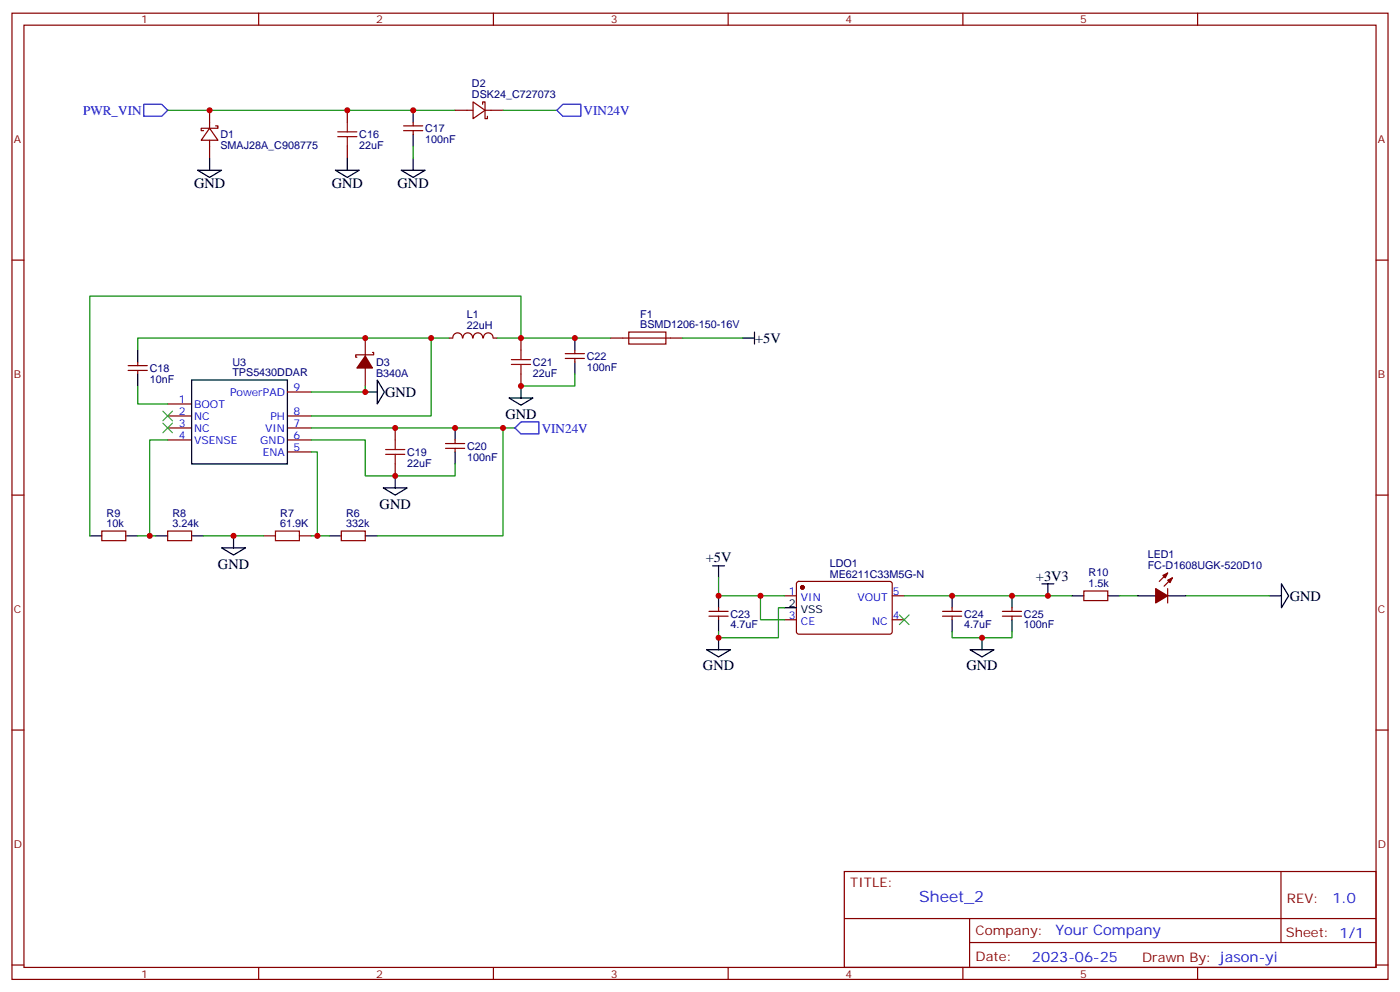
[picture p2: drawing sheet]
<svg xmlns="http://www.w3.org/2000/svg" width="412mm" height="292mm" viewBox="0 0 412 292" stroke-linecap="round" stroke-linejoin="round" font-family="sans-serif">
<g fill="none" stroke="#870000" stroke-width=".35">
<path d="M3.5 3.9h405.4v284.3h-405.4zM7.1 7.4h398.2v277.3h-398.2zM76.2 3.9v3.5M145.3 3.9v3.5M214.5 3.9v3.5M283.6 3.9v3.5M352.8 3.9v3.5M61.7 37.7l2.5 3.6h-4.9zM61.7 32.5v5.2M63.5 37h.7v.7h-4.9v.8h.7M102.3 32.5v3.5M118.9 37h5.6"/>
<path d="M118.9 38.5h5.6M121.7 36v1M121.7 38.5v1M134.1 32.5h5.2M139.3 30l3.6 2.5-3.6 2.4zM142.2 30.7v-.7h.7v4.9h.7v-.7M142.9 32.5h5.3M61.7 41.3v5.3M102.3 43v3.6M3.5 76.6h3.6M405.3 76.6h3.6M107.6 99.5v5.3"/>
<path d="M136.2 99.5a1.41 1.41 0 0 0-1.4-1.5 1.41 1.41 0 0 0-1.4 1.5h-1.1M136.4 99.5a1.41 1.41 0 0 1 1.4-1.5 1.41 1.41 0 0 1 1.4 1.5M139.4 99.5a1.41 1.41 0 0 1 1.4-1.5 1.41 1.41 0 0 1 1.4 1.5M142.4 99.5a1.41 1.41 0 0 1 1.4-1.5 1.41 1.41 0 0 1 1.4 1.5M145.3 99.5h1.1M153.5 99.5v3.5M179.9 99.5h21.2M185.2 97.7h10.9v3.5h-10.9zM37.7 109h5.7M37.7 107.6h5.7M40.6 106.5v1.1M40.6 109v1.1"/>
<path d="M49.4 118.9h7M84.7 115.4h7M107.6 108.3v5.3M109.7 103.7h.4v.7h-5.3v.7h.3M153.5 110.1v3.5M166.5 104.1h5.7M166.5 105.5h5.7M169.3 103v1.1M169.3 105.5v1M49.4 122.4h7M49.4 125.9h7M49.4 129.5h7"/>
<path d="M84.7 122.4h7M84.7 125.9h7M84.7 129.5h7M84.7 133h7M116.4 125.9v3.6M116.4 136.5v3.6M131.2 130.5h5.7M131.2 131.9h5.7M134.1 129.5v1M134.1 131.9v1.1M3.5 145.7h3.6M30 156.3h7v2.8h-7z"/>
<path d="M49.4 156.3h7v2.8h-7zM77.6 157.7h3.5M88.2 157.7h3.5M100.5 156.3h7.1v2.8h-7.1zM405.3 145.7h3.6M208.8 179.9h5.7M211.7 178.9v1M231.1 175.3h3.5M234.8 171.3l.5-.2 27.1 .1 .4 .6v14.4l-.7 .4h-27.1l-.4-.7v-14.1zM262.8 175.3h3.5M277.6 179.9h5.7M280.5 178.9v1"/>
<path d="M295.3 179.9h5.6M298.1 178.9v1M319.3 173.9h7v2.8h-7zM344 168.6l-2.5 2.5M344 173.2v4.2M345.4 170l-2.5 2.5M208.8 181.3h5.7M211.7 181.3v1.1M231.1 182.4h3.5M262.8 182.4h3.5M277.6 181.3h5.7M280.5 181.3v1.1"/>
<path d="M295.3 181.3h5.6M298.1 181.3v1.1M3.5 214.8h3.6M405.3 214.8h3.6M248.7 256.5h156.6v28.2h-156.6zM377.3 256.5v20.9M248.7 270.3h156.5M285.6 277.4h119.6M285.6 270.3v14.1M3.5 284h3.6M76.2 284.7v3.5M145.3 284.7v3.5"/>
<path d="M214.5 284.7v3.5M283.6 284.7v3.5M352.8 284.7v3.5M405.3 284h3.6"/>
</g>
<path d="M42.3 30.7h5.3l1.8 1.8-1.8 1.7h-5.3zM165.8 30.7h5.3v3.5h-5.3l-1.8-1.7zM151.7 125.9l1.8-1.7h5.2v3.5h-5.2z" fill="none" stroke="#00f" stroke-width=".35"/>
<g fill="none" stroke="#008700" stroke-width=".35">
<path d="M49.4 32.5h84.7M148.2 32.5h15.8M121.7 43v3.6M127 99.5v22.9h-35.3M132.3 99.5h-91.7v3.5M146.4 99.5h33.5M153.5 99.5v-12.4h-127v70.6M201.1 99.5h17.6M40.6 113.6v5.3h8.8M107.6 113.6v1.8h-15.9M169.3 110.1v3.5h-15.8M49.4 129.5h-5.3v28.2h1.8"/>
<path d="M91.7 129.5h15.9v10.6h26.5v-3.6M91.7 133h1.8v24.7M91.7 125.9h60M148.2 125.9v31.8h-37.1M40.6 157.7h3.5M60 157.7h17.6M91.7 157.7h5.3M211.7 170v5.3h19.4M224 175.3v7.1h7.1M231.1 178.9h-1.8v8.8h-17.6v-1.8M266.3 175.3h49.4M329.8 175.3h5.3"/>
<path d="M349.2 175.3h24.7M280.5 185.9v1.8h17.6v-1.8"/>
</g>
<g fill="none" stroke="#000" stroke-width=".35">
<path d="M121.7 32.5v3.5M121.7 39.5v3.5M58.2 50.1h7.1l-3.6 2.1zM61.7 46.6v3.5M98.8 50.1h7l-3.5 2.1zM102.3 46.6v3.5M118.2 50.1h7l-3.5 2.1zM121.7 46.6v3.5M169.3 99.5v3.5M218.7 99.5h3.5M222.2 97.7v3.5M40.6 103v3.5"/>
<path d="M40.6 110.1v3.5M56.4 111.8h28.3v24.7h-28.3zM107.6 115.4h3.5M111.1 111.8l2.1 3.6-2.1 3.5zM149.9 117.1h7.1l-3.5 2.1zM153.5 113.6v3.5M169.3 106.5v3.6M134.1 125.9v3.6M134.1 133v3.5M26.5 157.7h3.5M37 157.7h3.6M45.9 157.7h3.5"/>
<path d="M56.4 157.7h3.6M68.8 157.7v3.5M97 157.7h3.5M107.6 157.7h3.5M112.9 143.6h7l-3.5 2.1zM116.4 140.1v3.5M65.3 161.2h7l-3.5 2.1zM209.9 166.5h3.5M211.7 166.5v3.5M211.7 175.3v3.6M231.1 178.9h3.5M280.5 175.3v3.6"/>
<path d="M298.1 175.3v3.6M306.9 171.8h3.5M308.7 171.8v3.5M315.7 175.3h3.6M326.3 175.3h3.5M335.1 175.3h5.3M344 175.3h5.2M373.9 175.3h3.6M377.5 171.8l2.1 3.5-2.1 3.6zM208.1 191.2h7.1l-3.5 2.1zM211.7 182.4v3.5M211.7 187.7v3.5"/>
<path d="M280.5 182.4v3.5M285.8 191.2h7l-3.5 2.1zM289.3 187.7v3.5M298.1 182.4v3.5"/>
</g>
<g fill="none" stroke="#a10000" stroke-width=".35">
<path d="M99.5 38.8h5.6M102.3 36v2.8M99.5 40.2h5.6M102.3 40.2v2.8M150.6 107.2h5.7M150.6 105.8h5.7M153.5 103v2.8M153.5 107.2v2.9M113.6 133.7h5.6M113.6 132.3h5.6M116.4 129.5v2.8M116.4 133.7v2.8"/>
<path d="M81.1 156.3h7.1v2.8h-7.1z"/>
</g>
<g fill="#870000" stroke="#870000" stroke-width=".35">
<path d="M107.6 104.8l2.1 3.5h-4.6z"/>
<path d="M340.4 173.2l3.6 2.1-3.6 2.1z"/>
<path d="M344 170.7l1.4-.7-.7 1.4z"/>
<path d="M342.5 169.3l1.5-.7-.7 1.4z"/>
<circle cx="236.4" cy="172.9" r=".53"/>
</g>
<path d="M48 121l2.8 2.8M48 124.5l2.8 2.9M50.8 121l-2.8 2.8M50.8 124.5l-2.8 2.9M264.9 181l2.9 2.8M267.8 181l-2.9 2.8" fill="none" stroke="#3c3" stroke-width=".35"/>
<g fill="#c00">
<circle cx="102.3" cy="32.5" r=".88"/>
<circle cx="121.7" cy="32.5" r=".88"/>
<circle cx="127" cy="99.5" r=".88"/>
<circle cx="107.6" cy="115.4" r=".88"/>
<circle cx="107.6" cy="99.5" r=".88"/>
<circle cx="116.4" cy="125.9" r=".88"/>
<circle cx="134.1" cy="125.9" r=".88"/>
<circle cx="116.4" cy="140.1" r=".88"/>
<circle cx="148.2" cy="125.9" r=".88"/>
<circle cx="93.5" cy="157.7" r=".88"/>
<circle cx="153.5" cy="99.5" r=".88"/>
<circle cx="169.3" cy="99.5" r=".88"/>
<circle cx="153.5" cy="113.6" r=".88"/>
<circle cx="44.1" cy="157.7" r=".88"/>
<circle cx="68.8" cy="157.7" r=".88"/>
<circle cx="224" cy="175.3" r=".88"/>
<circle cx="280.5" cy="175.3" r=".88"/>
<circle cx="298.1" cy="175.3" r=".88"/>
<circle cx="289.3" cy="187.7" r=".88"/>
<circle cx="308.7" cy="175.3" r=".88"/>
<circle cx="211.7" cy="175.3" r=".88"/>
<circle cx="211.7" cy="187.7" r=".88"/>
<circle cx="61.7" cy="32.5" r=".88"/>
</g>
<text font-size="4.6" fill="#00f" x="270.8" y="265.5">Sheet_2</text>
<g font-size="4.2">
<text x="57.1" y="55.4">GND</text>
<text x="97.7" y="55.4">GND</text>
<text x="117.1" y="55.4">GND</text>
<text x="222.4" y="100.9">+5V</text>
<text x="113.4" y="116.8">GND</text>
<text x="148.9" y="123.2">GND</text>
<text x="111.8" y="149.7">GND</text>
<text x="64.2" y="167.3">GND</text>
<text x="207.9" y="165.4">+5V</text>
<text x="305.2" y="171.1">+3V3</text>
<text x="379.9" y="176.7">GND</text>
<text x="207.1" y="197.3">GND</text>
<text x="284.7" y="197.3">GND</text>
</g>
<g font-size="4.2" fill="#00f">
<text x="392.5" y="265.7">1.0</text>
<text x="310.9" y="275.3">Your Company</text>
<text x="304" y="283.1">2023-06-25</text>
</g>
<g font-size="3.9" fill="#00f">
<text x="24.5" y="33.7">PWR_VIN</text>
<text x="171.9" y="33.8">VIN24V</text>
<text x="159.6" y="127.3">VIN24V</text>
</g>
<g font-size="3.9" fill="#800">
<text x="250.5" y="261.1">TITLE:</text>
<text x="379.1" y="265.7">REV:</text>
<text x="287.4" y="275.3">Company:</text>
<text x="378.7" y="275.9">Sheet: 1/1</text>
<text x="287.4" y="282.9">Date:</text>
<text x="336.4" y="283">Drawn By: jason-yi</text>
</g>
<g font-size="3.2" fill="#800">
<text x="41.6" y="6.9">1</text>
<text x="110.8" y="6.9">2</text>
<text x="179.9" y="6.9">3</text>
<text x="249.1" y="6.9">4</text>
<text x="318.2" y="6.9">5</text>
<text x="4.1" y="42">A</text>
<text x="405.9" y="42">A</text>
<text x="4.1" y="111.1">B</text>
<text x="405.9" y="111.1">B</text>
<text x="4.1" y="180.3">C</text>
<text x="405.9" y="180.3">C</text>
<text x="4.1" y="249.4">D</text>
<text x="405.9" y="249.4">D</text>
<text x="41.6" y="287.7">1</text>
<text x="110.8" y="287.7">2</text>
<text x="179.9" y="287.7">3</text>
<text x="249.1" y="287.7">4</text>
<text x="318.2" y="287.7">5</text>
</g>
<g font-size="3.2" fill="#000080">
<text x="139" y="28.9">DSK24_C727073</text>
<text x="139" y="25.7">D2</text>
<text x="64.9" y="40.7">D1</text>
<text x="105.8" y="40.7">C16</text>
<text x="125.2" y="38.9">C17</text>
<text x="64.9" y="43.8">SMAJ28A_C908775</text>
<text x="105.8" y="43.8">22uF</text>
<text x="125.2" y="42.1">100nF</text>
<text x="137.5" y="93.7">L1</text>
<text x="188.6" y="93.4">F1</text>
<text x="137.5" y="96.9">22uH</text>
<text x="188.6" y="96.7">BSMD1206-150-16V</text>
<text x="68.4" y="107.6">U3</text>
<text x="110.8" y="107.7">D3</text>
<text x="157" y="107.7">C21</text>
<text x="172.9" y="105.9">C22</text>
<text x="44.1" y="112.6">10nF</text>
<text x="44.1" y="109.4">C18</text>
<text x="68.4" y="110.8">TPS5430DDAR</text>
<text x="110.8" y="110.9">B340A</text>
<text x="157" y="110.9">22uF</text>
<text x="172.9" y="109.1">100nF</text>
<text x="119.9" y="137.3">22uF</text>
<text x="119.9" y="134.1">C19</text>
<text x="137.6" y="135.6">100nF</text>
<text x="137.6" y="132.4">C20</text>
<text x="31.4" y="155.2">10k</text>
<text x="31.4" y="152">R9</text>
<text x="50.8" y="155.2">3.24k</text>
<text x="50.8" y="152">R8</text>
<text x="82.6" y="155.2">61.9K</text>
<text x="82.6" y="152.1">R7</text>
<text x="102" y="155.2">332k</text>
<text x="102" y="152">R6</text>
<text x="244.4" y="166.9">LDO1</text>
<text x="338.1" y="167.6">FC-D1608UGK-520D10</text>
<text x="338.1" y="164.3">LED1</text>
<text x="244.4" y="170">ME6211C33M5G-N</text>
<text x="320.7" y="172.9">1.5k</text>
<text x="320.7" y="169.6">R10</text>
<text x="215.2" y="184.9">4.7uF</text>
<text x="215.2" y="181.8">C23</text>
<text x="284" y="184.9">4.7uF</text>
<text x="284" y="181.7">C24</text>
<text x="301.6" y="184.9">100nF</text>
<text x="301.6" y="181.8">C25</text>
</g>
<g font-size="3.2" fill="#00f">
<text x="52.7" y="118.5">1</text>
<text x="57.1" y="119.9">BOOT</text>
<text x="67.8" y="116.4">PowerPAD</text>
<text x="86.4" y="115">9</text>
<text x="52.7" y="122.1">2</text>
<text x="52.7" y="125.6">3</text>
<text x="57.1" y="123.5">NC</text>
<text x="79.7" y="123.5">PH</text>
<text x="86.4" y="125.6">7</text>
<text x="86.4" y="122.1">8</text>
<text x="52.7" y="129.1">4</text>
<text x="57.1" y="127">NC</text>
<text x="57.1" y="130.5">VSENSE</text>
<text x="76.7" y="130.5">GND</text>
<text x="78.1" y="127">VIN</text>
<text x="86.4" y="129.1">6</text>
<text x="77.4" y="134.1">ENA</text>
<text x="86.4" y="132.6">5</text>
<text x="232.4" y="175">1</text>
<text x="235.9" y="176.7">VIN</text>
<text x="252.6" y="176.7">VOUT</text>
<text x="263" y="175">5</text>
<text x="232.4" y="182">3</text>
<text x="235.9" y="183.8">CE</text>
<text x="256.9" y="183.8">NC</text>
<text x="263" y="182">4</text>
</g>
<g font-size="3.2">
<text x="232.4" y="178.5">2</text>
<text x="235.9" y="180.3">VSS</text>
</g>
</svg>
